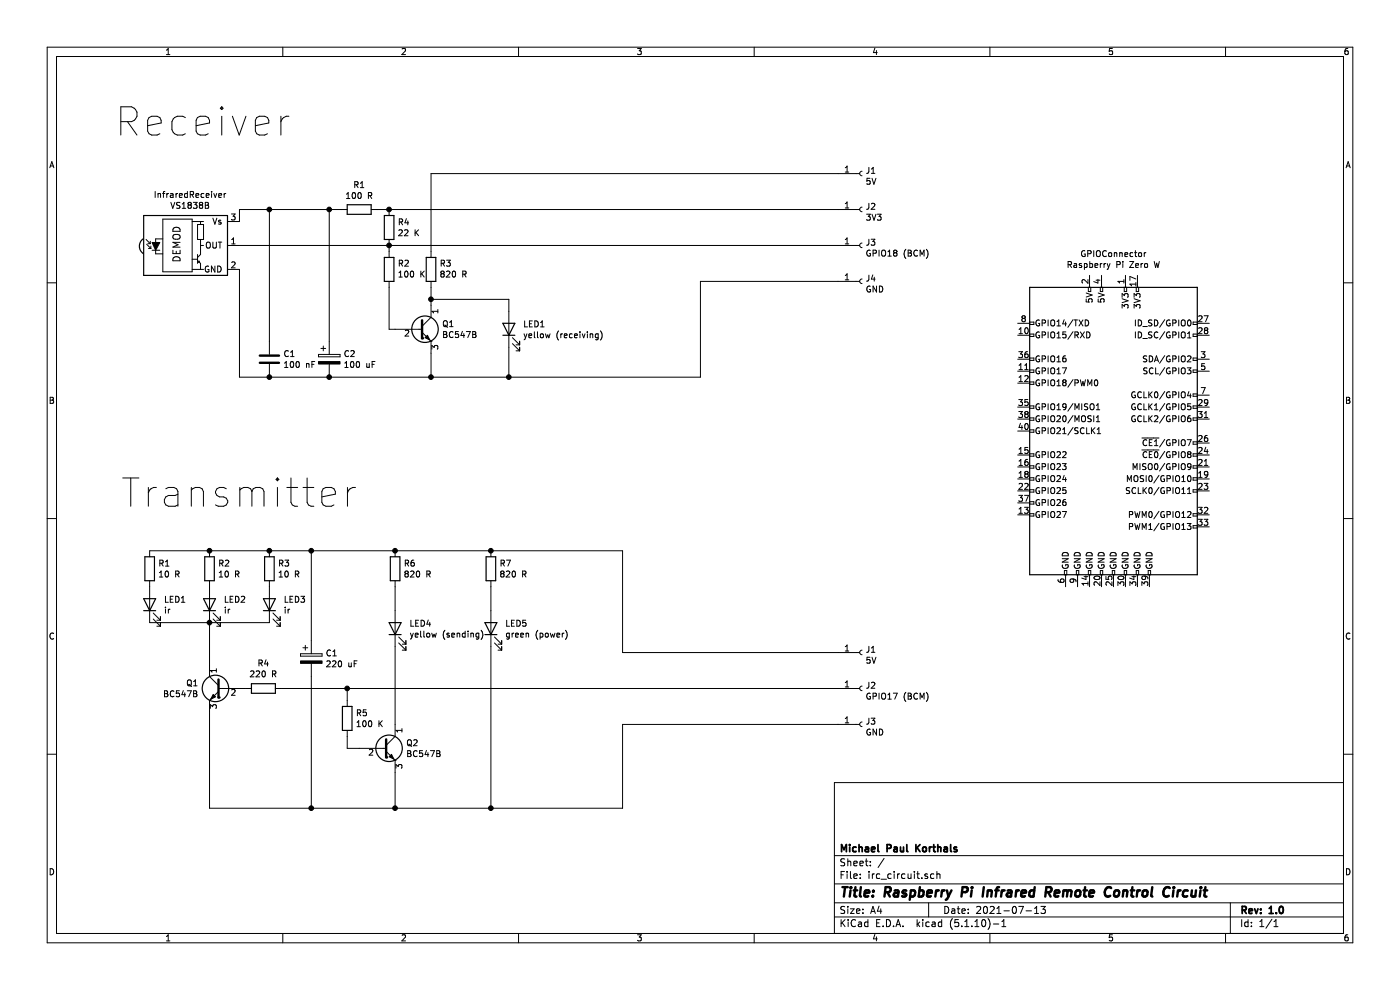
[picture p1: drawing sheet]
EESchema Schematic File Version 4
EELAYER 30 0
EELAYER END
$Descr A4 11693 8268
encoding utf-8
Sheet 1 1
Title "Raspberry Pi Infrared Remote Control Circuits"
Date "2021-07-13"
Rev "1.0"
Comp "Michael Paul Korthals"
Comment1 ""
Comment2 ""
Comment3 ""
Comment4 ""
$EndDescr
$Comp
L Transistor_BJT:BC547 Q1
U 1 1
P 3500 2750
F 0 "Q1" H 3691 2796 50  0000 L CNN
F 1 "BC547B" H 3691 2705 50  0000 L CNN
F 2 "Package_TO_SOT_THT:TO-92_Inline" H 3700 2675 50  0001 L CIN
F 3 "https://www.onsemi.com/pub/Collateral/BC550-D.pdf" H 3500 2750 50  0001 L CNN
	1    3500 2750
	1    0    0    -1  
$EndComp
$Comp
L Device:LED LED1
U 1 1
P 4250 2750
F 0 "LED1" V 4289 2632 50  0000 R CNN
F 1 "yellow (receiving)" V 4198 2632 50  0000 R CNN
F 2 "" H 4250 2750 50  0001 C CNN
F 3 "~" H 4250 2750 50  0001 C CNN
	1    4250 2750
	0    -1   -1   0   
$EndComp
$Comp
L Connector:Conn_01x01_Female J4
U 1 1
P 7200 2350
F 0 "J4" H 7228 2376 50  0000 L CNN
F 1 "GND" H 7228 2285 50  0000 L CNN
F 2 "" H 7200 2350 50  0001 C CNN
F 3 "~" H 7200 2350 50  0001 C CNN
	1    7200 2350
	1    0    0    -1  
$EndComp
$Comp
L Connector:Conn_01x01_Female J1
U 1 1
P 7200 1450
F 0 "J1" H 7228 1476 50  0000 L CNN
F 1 "5V" H 7228 1385 50  0000 L CNN
F 2 "" H 7200 1450 50  0001 C CNN
F 3 "~" H 7200 1450 50  0001 C CNN
	1    7200 1450
	1    0    0    -1  
$EndComp
$Comp
L Connector:Conn_01x01_Female J2
U 1 1
P 7200 1750
F 0 "J2" H 7228 1776 50  0000 L CNN
F 1 "3V3" H 7228 1685 50  0000 L CNN
F 2 "" H 7200 1750 50  0001 C CNN
F 3 "~" H 7200 1750 50  0001 C CNN
	1    7200 1750
	1    0    0    -1  
$EndComp
$Comp
L Connector:Conn_01x01_Female J3
U 1 1
P 7200 2050
F 0 "J3" H 7228 2076 50  0000 L CNN
F 1 "GPIO18 (BCM)" H 7228 1985 50  0000 L CNN
F 2 "" H 7200 2050 50  0001 C CNN
F 3 "~" H 7200 2050 50  0001 C CNN
	1    7200 2050
	1    0    0    -1  
$EndComp
$Comp
L Device:R R4
U 1 1
P 3250 1900
F 0 "R4" H 3320 1946 50  0000 L CNN
F 1 "22 K" H 3320 1855 50  0000 L CNN
F 2 "" V 3180 1900 50  0001 C CNN
F 3 "~" H 3250 1900 50  0001 C CNN
	1    3250 1900
	1    0    0    -1  
$EndComp
$Comp
L irc:VS1838B InfraredReceiver
U 1 1
P 1600 2050
F 0 "InfraredReceiver" H 1588 2475 50  0000 C CNN
F 1 "VS1838B" H 1588 2384 50  0000 C CNN
F 2 "OptoDevice:Vishay_MOLD-3Pin" H 1550 1675 50  0001 C CNN
F 3 "" H 2250 2350 50  0001 C CNN
	1    1600 2050
	1    0    0    -1  
$EndComp
$Comp
L Device:R R2
U 1 1
P 3250 2250
F 0 "R2" H 3180 2204 50  0000 R CNN
F 1 "100 K" H 3180 2295 50  0000 R CNN
F 2 "" V 3180 2250 50  0001 C CNN
F 3 "~" H 3250 2250 50  0001 C CNN
	1    3250 2250
	-1   0    0    1   
$EndComp
$Comp
L Device:R R3
U 1 1
P 3600 2250
F 0 "R3" H 3530 2204 50  0000 R CNN
F 1 "820 R" H 3530 2295 50  0000 R CNN
F 2 "" V 3530 2250 50  0001 C CNN
F 3 "~" H 3600 2250 50  0001 C CNN
	1    3600 2250
	-1   0    0    1   
$EndComp
$Comp
L Device:CP C2
U 1 1
P 2750 3000
F 0 "C2" H 2868 3046 50  0000 L CNN
F 1 "100 uF" H 2868 2955 50  0000 L CNN
F 2 "" H 2788 2850 50  0001 C CNN
F 3 "~" H 2750 3000 50  0001 C CNN
	1    2750 3000
	1    0    0    -1  
$EndComp
$Comp
L Device:C C1
U 1 1
P 2250 3000
F 0 "C1" H 2365 3046 50  0000 L CNN
F 1 "100 nF" H 2365 2955 50  0000 L CNN
F 2 "" H 2288 2850 50  0001 C CNN
F 3 "~" H 2250 3000 50  0001 C CNN
	1    2250 3000
	1    0    0    -1  
$EndComp
$Comp
L Device:R R1
U 1 1
P 3000 1750
F 0 "R1" V 2793 1750 50  0000 C CNN
F 1 "100 R" V 2884 1750 50  0000 C CNN
F 2 "" V 2930 1750 50  0001 C CNN
F 3 "~" H 3000 1750 50  0001 C CNN
	1    3000 1750
	0    1    1    0   
$EndComp
Text Label 1000 1300 0    236  ~ 0
Receiver
Text Label 1000 4250 0    236  ~ 0
Transmitter
$Comp
L Device:R R1
U 1 1
P 1250 4750
F 0 "R1" H 1320 4796 50  0000 L CNN
F 1 "10 R" H 1320 4705 50  0000 L CNN
F 2 "" V 1180 4750 50  0001 C CNN
F 3 "~" H 1250 4750 50  0001 C CNN
	1    1250 4750
	1    0    0    -1  
$EndComp
$Comp
L Device:R R2
U 1 1
P 1750 4750
F 0 "R2" H 1820 4796 50  0000 L CNN
F 1 "10 R" H 1820 4705 50  0000 L CNN
F 2 "" V 1680 4750 50  0001 C CNN
F 3 "~" H 1750 4750 50  0001 C CNN
	1    1750 4750
	1    0    0    -1  
$EndComp
$Comp
L Device:R R3
U 1 1
P 2250 4750
F 0 "R3" H 2320 4796 50  0000 L CNN
F 1 "10 R" H 2320 4705 50  0000 L CNN
F 2 "" V 2180 4750 50  0001 C CNN
F 3 "~" H 2250 4750 50  0001 C CNN
	1    2250 4750
	1    0    0    -1  
$EndComp
$Comp
L Device:LED LED1
U 1 1
P 1250 5050
F 0 "LED1" V 1289 4932 50  0000 R CNN
F 1 "ir" V 1198 4932 50  0000 R CNN
F 2 "" H 1250 5050 50  0001 C CNN
F 3 "~" H 1250 5050 50  0001 C CNN
	1    1250 5050
	0    -1   -1   0   
$EndComp
$Comp
L Device:LED LED2
U 1 1
P 1750 5050
F 0 "LED2" V 1789 4932 50  0000 R CNN
F 1 "ir" V 1698 4932 50  0000 R CNN
F 2 "" H 1750 5050 50  0001 C CNN
F 3 "~" H 1750 5050 50  0001 C CNN
	1    1750 5050
	0    -1   -1   0   
$EndComp
$Comp
L Device:LED LED3
U 1 1
P 2250 5050
F 0 "LED3" V 2289 4932 50  0000 R CNN
F 1 "ir" V 2198 4932 50  0000 R CNN
F 2 "" H 2250 5050 50  0001 C CNN
F 3 "~" H 2250 5050 50  0001 C CNN
	1    2250 5050
	0    -1   -1   0   
$EndComp
$Comp
L Transistor_BJT:BC547 Q1
U 1 1
P 1850 5750
F 0 "Q1" H 2041 5796 50  0000 L CNN
F 1 "BC547B" H 2041 5705 50  0000 L CNN
F 2 "Package_TO_SOT_THT:TO-92_Inline" H 2050 5675 50  0001 L CIN
F 3 "https://www.onsemi.com/pub/Collateral/BC550-D.pdf" H 1850 5750 50  0001 L CNN
	1    1850 5750
	-1   0    0    -1  
$EndComp
$Comp
L Device:R R4
U 1 1
P 2200 5750
F 0 "R4" V 2407 5750 50  0000 C CNN
F 1 "220 R" V 2316 5750 50  0000 C CNN
F 2 "" V 2130 5750 50  0001 C CNN
F 3 "~" H 2200 5750 50  0001 C CNN
	1    2200 5750
	0    -1   -1   0   
$EndComp
Wire Wire Line
	1250 4600 1750 4600
Wire Wire Line
	1750 4600 2250 4600
Connection ~ 1750 4600
Wire Wire Line
	1250 5200 1750 5200
Wire Wire Line
	1750 5200 2250 5200
Connection ~ 1750 5200
Wire Wire Line
	1750 5200 1750 5550
$Comp
L Connector:Conn_01x01_Female J2
U 1 1
P 7200 5750
F 0 "J2" H 7228 5776 50  0000 L CNN
F 1 "GPIO17 (BCM)" H 7228 5685 50  0000 L CNN
F 2 "" H 7200 5750 50  0001 C CNN
F 3 "~" H 7200 5750 50  0001 C CNN
	1    7200 5750
	1    0    0    -1  
$EndComp
$Comp
L Connector:Conn_01x01_Female J1
U 1 1
P 7200 5450
F 0 "J1" H 7228 5476 50  0000 L CNN
F 1 "5V" H 7228 5385 50  0000 L CNN
F 2 "" H 7200 5450 50  0001 C CNN
F 3 "~" H 7200 5450 50  0001 C CNN
	1    7200 5450
	1    0    0    -1  
$EndComp
$Comp
L Connector:Conn_01x01_Female J3
U 1 1
P 7200 6050
F 0 "J3" H 7228 6076 50  0000 L CNN
F 1 "GND" H 7228 5985 50  0000 L CNN
F 2 "" H 7200 6050 50  0001 C CNN
F 3 "~" H 7200 6050 50  0001 C CNN
	1    7200 6050
	1    0    0    -1  
$EndComp
$Comp
L Device:R R5
U 1 1
P 2900 6000
F 0 "R5" H 2970 6046 50  0000 L CNN
F 1 "100 K" H 2970 5955 50  0000 L CNN
F 2 "" V 2830 6000 50  0001 C CNN
F 3 "~" H 2900 6000 50  0001 C CNN
	1    2900 6000
	1    0    0    -1  
$EndComp
$Comp
L Transistor_BJT:BC547 Q2
U 1 1
P 3200 6250
F 0 "Q2" H 3391 6296 50  0000 L CNN
F 1 "BC547B" H 3391 6205 50  0000 L CNN
F 2 "Package_TO_SOT_THT:TO-92_Inline" H 3400 6175 50  0001 L CIN
F 3 "https://www.onsemi.com/pub/Collateral/BC550-D.pdf" H 3200 6250 50  0001 L CNN
	1    3200 6250
	1    0    0    -1  
$EndComp
$Comp
L Device:LED LED4
U 1 1
P 3300 5250
F 0 "LED4" V 3339 5132 50  0000 R CNN
F 1 "yellow (sending)" V 3248 5132 50  0000 R CNN
F 2 "" H 3300 5250 50  0001 C CNN
F 3 "~" H 3300 5250 50  0001 C CNN
	1    3300 5250
	0    -1   -1   0   
$EndComp
$Comp
L Device:LED LED5
U 1 1
P 4100 5250
F 0 "LED5" V 4139 5132 50  0000 R CNN
F 1 "green (power)" V 4048 5132 50  0000 R CNN
F 2 "" H 4100 5250 50  0001 C CNN
F 3 "~" H 4100 5250 50  0001 C CNN
	1    4100 5250
	0    -1   -1   0   
$EndComp
$Comp
L Device:R R6
U 1 1
P 3300 4750
F 0 "R6" H 3370 4796 50  0000 L CNN
F 1 "820 R" H 3370 4705 50  0000 L CNN
F 2 "" V 3230 4750 50  0001 C CNN
F 3 "~" H 3300 4750 50  0001 C CNN
	1    3300 4750
	1    0    0    -1  
$EndComp
$Comp
L Device:R R7
U 1 1
P 4100 4750
F 0 "R7" H 4170 4796 50  0000 L CNN
F 1 "820 R" H 4170 4705 50  0000 L CNN
F 2 "" V 4030 4750 50  0001 C CNN
F 3 "~" H 4100 4750 50  0001 C CNN
	1    4100 4750
	1    0    0    -1  
$EndComp
Wire Wire Line
	3300 6450 3300 6750
Wire Wire Line
	3300 6750 4100 6750
Wire Wire Line
	5200 6750 5200 6050
Wire Wire Line
	5200 6050 7000 6050
Wire Wire Line
	3300 6050 3300 5400
Wire Wire Line
	4100 5400 4100 6750
Connection ~ 4100 6750
Wire Wire Line
	4100 6750 5200 6750
Wire Wire Line
	4100 5100 4100 4900
Wire Wire Line
	3300 5100 3300 4900
Connection ~ 2250 4600
Wire Wire Line
	3300 4600 4100 4600
Connection ~ 3300 4600
Wire Wire Line
	4100 4600 5200 4600
Wire Wire Line
	5200 4600 5200 5450
Wire Wire Line
	5200 5450 7000 5450
Connection ~ 4100 4600
Wire Wire Line
	1750 5950 1750 6750
Wire Wire Line
	1750 6750 2600 6750
Connection ~ 3300 6750
Wire Wire Line
	2000 3150 2250 3150
Wire Wire Line
	2750 3150 2250 3150
Connection ~ 2250 3150
Wire Wire Line
	2850 1750 2750 1750
Wire Wire Line
	2000 1750 2000 1850
Wire Wire Line
	2000 2250 2000 3150
Wire Wire Line
	3150 1750 3250 1750
Wire Wire Line
	2000 2050 3250 2050
Wire Wire Line
	2250 2850 2250 1750
Connection ~ 2250 1750
Wire Wire Line
	2250 1750 2000 1750
Wire Wire Line
	2750 2850 2750 1750
Connection ~ 2750 1750
Wire Wire Line
	2750 1750 2250 1750
Wire Wire Line
	3600 3150 2750 3150
Connection ~ 2750 3150
Connection ~ 3250 1750
Connection ~ 3250 2050
Wire Wire Line
	3250 1750 7000 1750
Wire Wire Line
	3250 2050 7000 2050
Wire Wire Line
	3250 2100 3250 2050
Wire Wire Line
	3250 2750 3300 2750
Wire Wire Line
	3250 2400 3250 2750
Wire Wire Line
	3600 2100 3600 1450
Wire Wire Line
	3600 1450 7000 1450
Wire Wire Line
	3600 2950 3600 3150
Wire Wire Line
	3600 2400 3600 2500
Wire Wire Line
	3600 2500 4250 2500
Wire Wire Line
	4250 2500 4250 2600
Connection ~ 3600 2500
Wire Wire Line
	3600 2500 3600 2550
Wire Wire Line
	4250 2900 4250 3150
Wire Wire Line
	4250 3150 3600 3150
Connection ~ 3600 3150
Wire Wire Line
	4250 3150 5850 3150
Wire Wire Line
	5850 3150 5850 2350
Wire Wire Line
	5850 2350 7000 2350
Connection ~ 4250 3150
$Comp
L Connector:Raspberry_Pi_2_3 GPIOConnector
U 1 1
P 9300 3600
F 0 "GPIOConnector" H 9300 5081 50  0000 C CNN
F 1 "Raspberry Pi Zero W" H 9300 4990 50  0000 C CNN
F 2 "" H 9300 3600 50  0001 C CNN
F 3 "https://www.raspberrypi.org/documentation/hardware/raspberrypi/schematics/rpi_SCH_3bplus_1p0_reduced.pdf" H 9300 3600 50  0001 C CNN
	1    9300 3600
	1    0    0    -1  
$EndComp
Wire Wire Line
	2350 5750 2900 5750
Wire Wire Line
	2900 6150 2900 6250
Wire Wire Line
	2900 6250 3000 6250
Wire Wire Line
	2900 5850 2900 5750
Connection ~ 2900 5750
Wire Wire Line
	2900 5750 7000 5750
$Comp
L Device:CP C1
U 1 1
P 2600 5500
F 0 "C1" H 2718 5546 50  0000 L CNN
F 1 "220 uF" H 2718 5455 50  0000 L CNN
F 2 "" H 2638 5350 50  0001 C CNN
F 3 "~" H 2600 5500 50  0001 C CNN
	1    2600 5500
	1    0    0    -1  
$EndComp
Wire Wire Line
	2600 5350 2600 4600
Wire Wire Line
	2250 4600 2600 4600
Connection ~ 2600 4600
Wire Wire Line
	2600 4600 3300 4600
Wire Wire Line
	2600 5650 2600 6750
Connection ~ 2600 6750
Wire Wire Line
	2600 6750 3300 6750
$EndSCHEMATC
